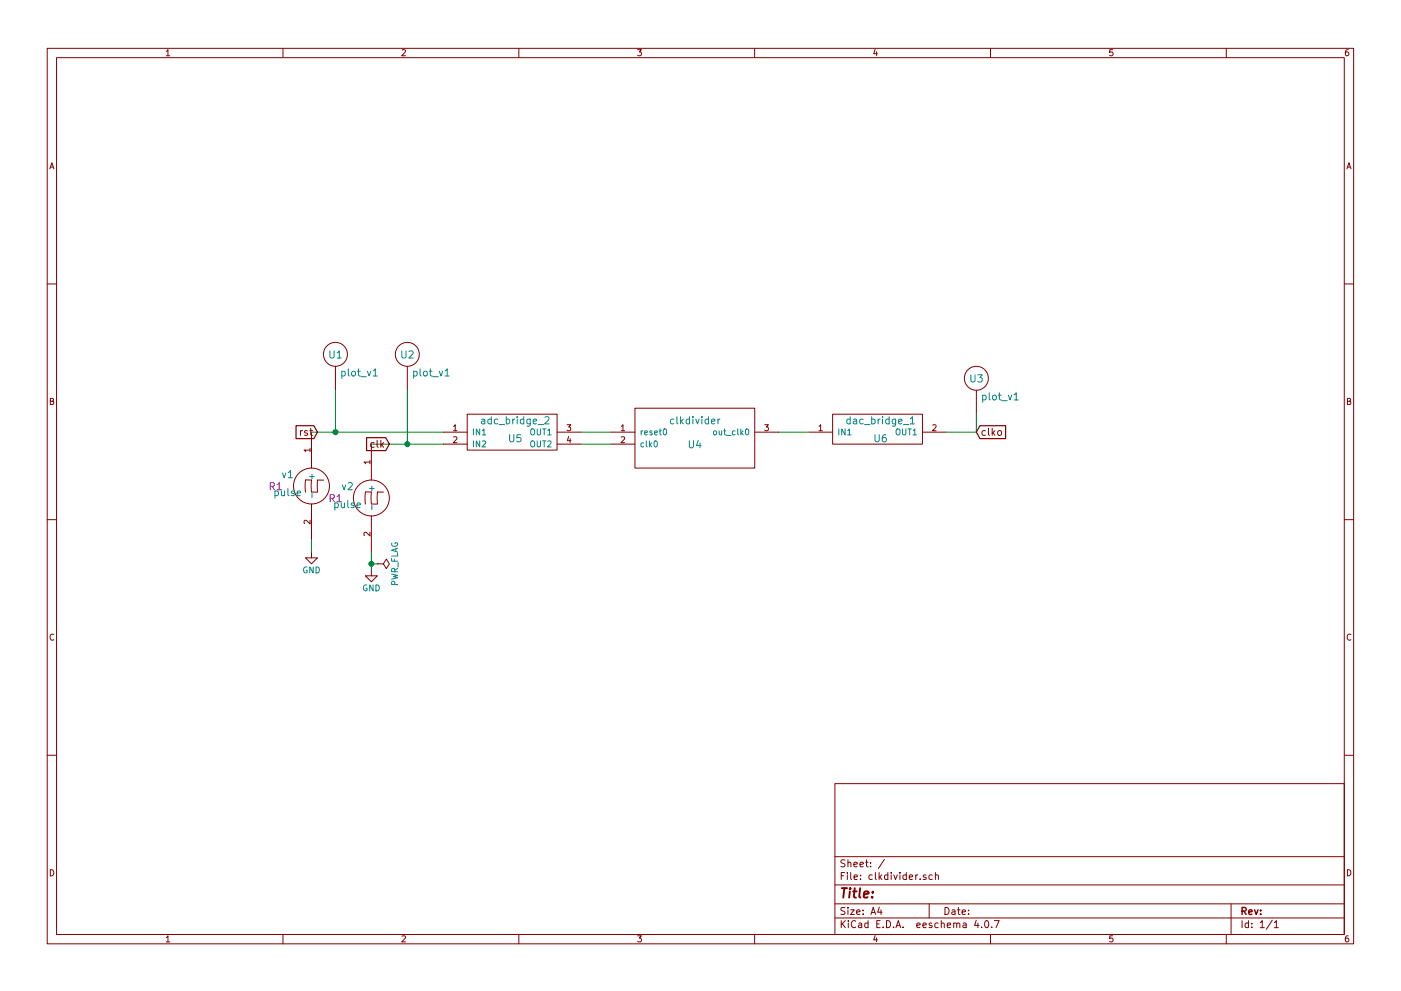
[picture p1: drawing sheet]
EESchema Schematic File Version 2
LIBS:adc-dac
LIBS:memory
LIBS:xilinx
LIBS:microcontrollers
LIBS:dsp
LIBS:microchip
LIBS:analog_switches
LIBS:motorola
LIBS:texas
LIBS:intel
LIBS:audio
LIBS:interface
LIBS:digital-audio
LIBS:philips
LIBS:display
LIBS:cypress
LIBS:siliconi
LIBS:opto
LIBS:atmel
LIBS:contrib
LIBS:power
LIBS:eSim_Plot
LIBS:transistors
LIBS:conn
LIBS:eSim_User
LIBS:regul
LIBS:74xx
LIBS:cmos4000
LIBS:eSim_Analog
LIBS:eSim_Devices
LIBS:eSim_Digital
LIBS:eSim_Hybrid
LIBS:eSim_Miscellaneous
LIBS:eSim_Power
LIBS:eSim_Sources
LIBS:eSim_Subckt
LIBS:eSim_Nghdl
LIBS:eSim_Ngveri
LIBS:clkdivider-cache
EELAYER 25 0
EELAYER END
$Descr A4 11693 8268
encoding utf-8
Sheet 1 1
Title ""
Date ""
Rev ""
Comp ""
Comment1 ""
Comment2 ""
Comment3 ""
Comment4 ""
$EndDescr
$Comp
L pulse v1
U 1 1
P 2600 4050
F 0 "v1" H 2400 4150 60  0000 C CNN
F 1 "pulse" H 2400 4000 60  0000 C CNN
F 2 "R1" H 2300 4050 60  0000 C CNN
F 3 "" H 2600 4050 60  0000 C CNN
	1    2600 4050
	1    0    0    -1  
$EndComp
$Comp
L pulse v2
U 1 1
P 3100 4150
F 0 "v2" H 2900 4250 60  0000 C CNN
F 1 "pulse" H 2900 4100 60  0000 C CNN
F 2 "R1" H 2800 4150 60  0000 C CNN
F 3 "" H 3100 4150 60  0000 C CNN
	1    3100 4150
	1    0    0    -1  
$EndComp
$Comp
L adc_bridge_2 U5
U 1 1
P 4300 3650
F 0 "U5" H 4300 3650 60  0000 C CNN
F 1 "adc_bridge_2" H 4300 3800 60  0000 C CNN
F 2 "" H 4300 3650 60  0000 C CNN
F 3 "" H 4300 3650 60  0000 C CNN
	1    4300 3650
	1    0    0    -1  
$EndComp
$Comp
L plot_v1 U1
U 1 1
P 2800 3450
F 0 "U1" H 2800 3950 60  0000 C CNN
F 1 "plot_v1" H 3000 3800 60  0000 C CNN
F 2 "" H 2800 3450 60  0000 C CNN
F 3 "" H 2800 3450 60  0000 C CNN
	1    2800 3450
	1    0    0    -1  
$EndComp
$Comp
L plot_v1 U2
U 1 1
P 3400 3450
F 0 "U2" H 3400 3950 60  0000 C CNN
F 1 "plot_v1" H 3600 3800 60  0000 C CNN
F 2 "" H 3400 3450 60  0000 C CNN
F 3 "" H 3400 3450 60  0000 C CNN
	1    3400 3450
	1    0    0    -1  
$EndComp
$Comp
L dac_bridge_1 U6
U 1 1
P 7350 3650
F 0 "U6" H 7350 3650 60  0000 C CNN
F 1 "dac_bridge_1" H 7350 3800 60  0000 C CNN
F 2 "" H 7350 3650 60  0000 C CNN
F 3 "" H 7350 3650 60  0000 C CNN
	1    7350 3650
	1    0    0    -1  
$EndComp
$Comp
L plot_v1 U3
U 1 1
P 8150 3650
F 0 "U3" H 8150 4150 60  0000 C CNN
F 1 "plot_v1" H 8350 4000 60  0000 C CNN
F 2 "" H 8150 3650 60  0000 C CNN
F 3 "" H 8150 3650 60  0000 C CNN
	1    8150 3650
	1    0    0    -1  
$EndComp
Wire Wire Line
	2600 3600 3700 3600
Wire Wire Line
	3100 3700 3700 3700
Wire Wire Line
	4850 3600 5100 3600
Wire Wire Line
	5100 3700 4850 3700
Wire Wire Line
	7900 3600 8150 3600
Wire Wire Line
	8150 3600 8150 3450
Wire Wire Line
	2800 3250 2800 3600
Connection ~ 2800 3600
Wire Wire Line
	3400 3250 3400 3700
Connection ~ 3400 3700
$Comp
L GND #PWR01
U 1 1
P 3100 4750
F 0 "#PWR01" H 3100 4500 50  0001 C CNN
F 1 "GND" H 3100 4600 50  0000 C CNN
F 2 "" H 3100 4750 50  0001 C CNN
F 3 "" H 3100 4750 50  0001 C CNN
	1    3100 4750
	1    0    0    -1  
$EndComp
$Comp
L GND #PWR02
U 1 1
P 2600 4600
F 0 "#PWR02" H 2600 4350 50  0001 C CNN
F 1 "GND" H 2600 4450 50  0000 C CNN
F 2 "" H 2600 4600 50  0001 C CNN
F 3 "" H 2600 4600 50  0001 C CNN
	1    2600 4600
	1    0    0    -1  
$EndComp
Wire Wire Line
	3100 4600 3100 4750
Wire Wire Line
	2600 4500 2600 4600
$Comp
L PWR_FLAG #FLG03
U 1 1
P 3150 4700
F 0 "#FLG03" H 3150 4775 50  0001 C CNN
F 1 "PWR_FLAG" H 3150 4850 50  0000 C CNN
F 2 "" H 3150 4700 50  0001 C CNN
F 3 "" H 3150 4700 50  0001 C CNN
	1    3150 4700
	0    1    1    0   
$EndComp
Wire Wire Line
	3150 4700 3100 4700
Connection ~ 3100 4700
Text GLabel 2650 3600 0    60   Input ~ 0
rst
Text GLabel 3250 3700 0    60   Input ~ 0
clk
Text GLabel 8150 3600 2    60   Input ~ 0
clko
$Comp
L clkdivider U4
U 1 1
P 2950 5500
F 0 "U4" H 5800 7300 60  0000 C CNN
F 1 "clkdivider" H 5800 7500 60  0000 C CNN
F 2 "" H 5800 7450 60  0000 C CNN
F 3 "" H 5800 7450 60  0000 C CNN
	1    2950 5500
	1    0    0    -1  
$EndComp
Wire Wire Line
	6750 3600 6500 3600
$EndSCHEMATC
